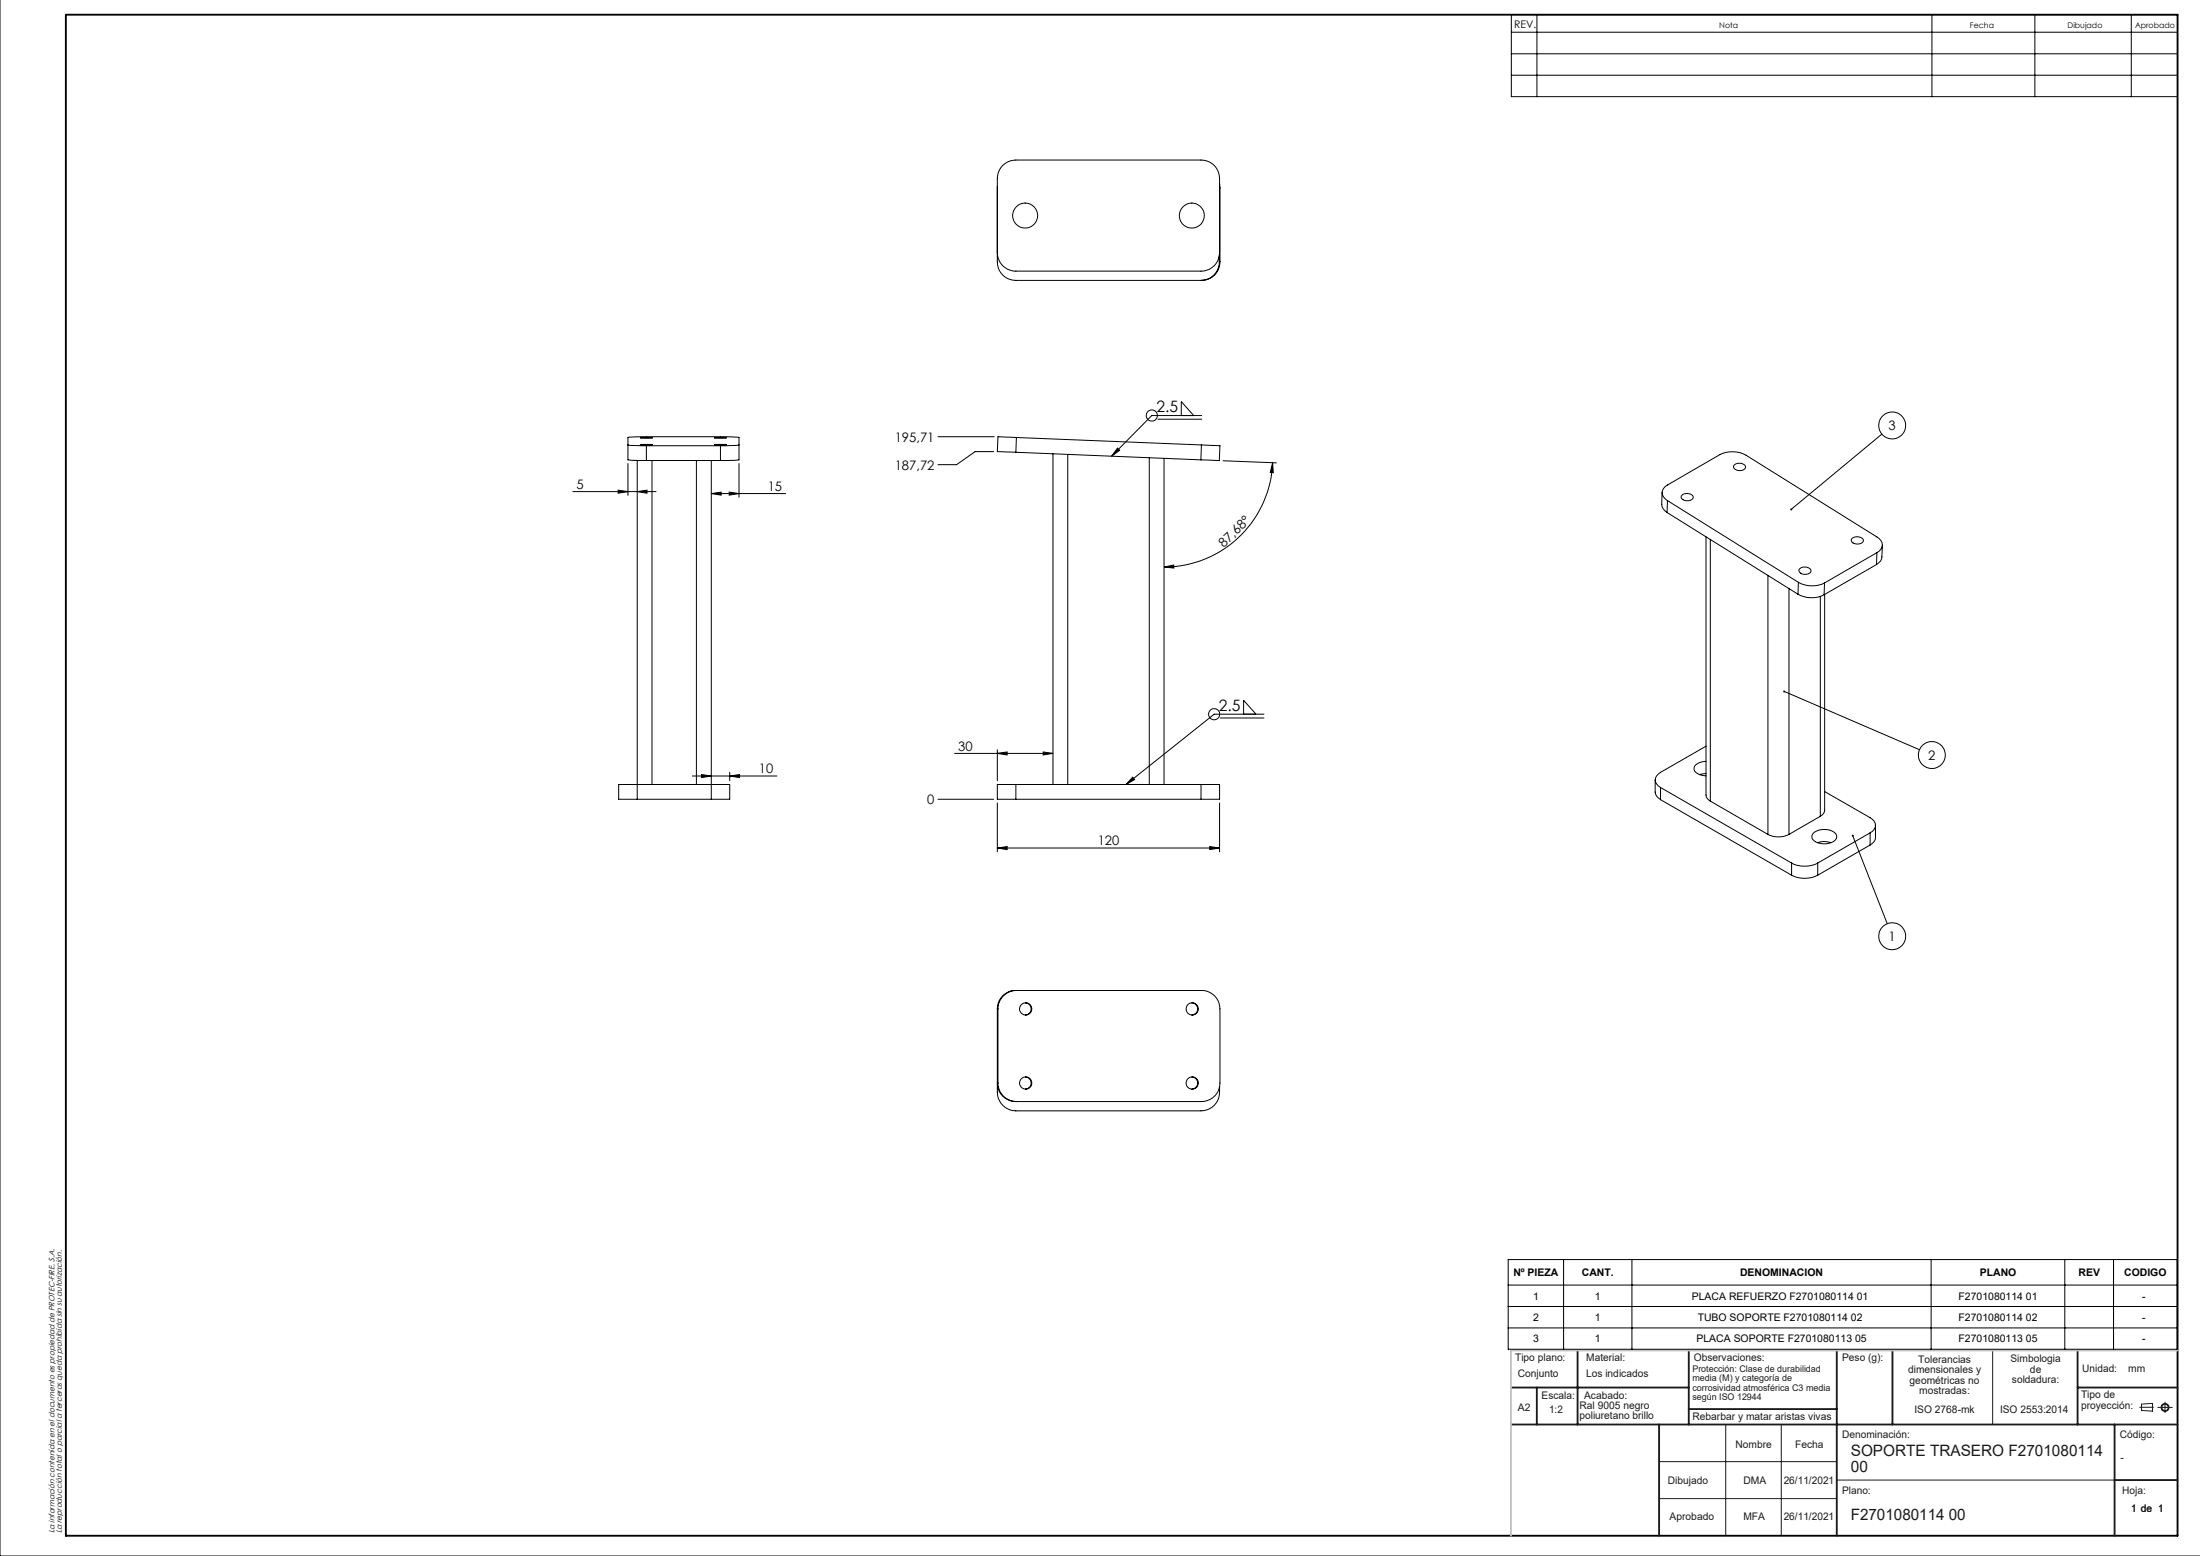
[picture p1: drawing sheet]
<svg xmlns="http://www.w3.org/2000/svg" width="594mm" height="420mm" viewBox="0 0 594 420" stroke-linecap="round" stroke-linejoin="round" font-family="sans-serif">
<g fill="none" stroke="#191924" stroke-width=".27">
<path d="M538 364.5v20M577.7 379.9h3.7M578.2 379l3-.2v2.1l-3-.2zM582.6 379.9h3.9M584.6 378.5v2.8M448 394.5h47.9M465.9 384.5v30M480.9 384.5v30M495.9 399.5h75M448 404.5h47.9"/>
<circle cx="584.6" cy="379.9" r="1.07"/>
<circle cx="584.6" cy="379.9" r=".87"/>
</g>
<g fill="none" stroke="#000" stroke-width=".27">
<path d="M0 0v420h594M408.1 4h179.8v22.1h-179.8zM408.1 8.7h179.8M408.1 14.5h179.8M415 4v22.1M521.6 4v22.1M549.4 4v22.1M575.5 4v22.1M408.1 20.3h179.8M329.3 49.7l.1 1M329.3 50.7h.1M329.4 50.7v20"/>
<path d="M269.3 68.2a5 5 0 0 0 5 5h50a4.9 4.9 0 0 0 5-5v-20a4.9 4.9 0 0 0-5-5h-50a5 5 0 0 0-5 5v22.5a4.9 4.9 0 0 0 5 5h50.1a4.9 4.9 0 0 0 5-5M329.2 70.7a4.9 4.9 0 0 1-5 5M329.2 70.7h.2M329.2 69v1.7M172.9 120h3.3zM172.9 118.2h3.3zM192.9 120h3.3zM192.9 118.2h3.3zM253.3 117.9h15.1M274.4 118.1l-4.9-.2-.2 4 5 .2M274.4 118.1l-.1 4M274.4 118.1l50 2"/>
<path d="M312.7 113.2h11.7M318.9 112.2v-3.8l3.4 3.8M324.4 112.2h-13.4l-10.9 10.9M508.1 117.2l-24.5 20.3M154.7 132.7h22.4M166.9 132.3l2.6 .4-2.6 .4zM169.5 120.1l5 .2M169.5 125.1v8.6M172 124.3v91.4M172 132.7l2.7-.4v.8zM174.5 124.3l-5-.2 .1-6 3.4-.2h23.1l3.4 .2v6l-5 .2M174.5 120.3h20"/>
<path d="M174.5 120.3v4M174.5 124.3h20M176 124.3v87.5M188 124.3v87.5M192.1 133.2h20M192.1 124.3v91.4M192.1 133.2l2.6-.4v.8zM194.5 120.3v4M196.9 132.8l2.6 .4-2.6 .4zM199.5 120.1l-5 .2M199.5 125.1v9.1M268.3 121.9h-5l-5 3.5h-5"/>
<path d="M274.3 122.1l49.9 2M284.3 122.5v89.3M288.3 122.6v89.2M301.7 120.9l.6 .6-2.2 1.6zM310.3 123.6v88.2M314.3 123.7v88.1M324.4 120.1l5 .2-.2 4-5-.2M324.4 120.1l-.2 4M330.2 124.4l14.4 .5M343.6 124.9l.2 2.7-.8-.1zM343.6 124.9a29.4 29.4 0 0 1-29.3 28.2M448.8 132.9l-.1 3.2a2.6 2.6 0 0 0 1.4 2.2"/>
<path d="M450.1 138.3l35.4 22.1M450.2 135.1a2.26 2.26 0 0 1-1.4-2.1 2.26 2.26 0 0 1 1.5-2.1l14.1-8.2a7.7 7.7 0 0 1 7.1 .2l35.3 22a2.25 2.25 0 0 1 1.4 2.2 2.25 2.25 0 0 1-1.4 2.1M450.2 135.1l35.4 22.1M450.2 135.1l-.1 3.2M454.1 133.6a2.21 2.21 0 0 1 3 .3 1.31 1.31 0 0 1-1.8 1.3 1.33 1.33 0 0 1-1.4-1.2zM468.3 125.5a1.91 1.91 0 0 1 3 .6 1.89 1.89 0 0 1-3.3 0zM314.3 153.1l2.6-.6v.8zM460.6 144.9v69.7a2.06 2.06 0 0 0 1.2 1.6M461.8 145.6v70.6M477.3 155.3v69.9M483 158.9v66.3M485.6 157.2a7.6 7.6 0 0 0 7 .2"/>
<path d="M485.6 157.2l-.1 3.2M485.9 153.5a1.95 1.95 0 0 1 3.1 .6 1.89 1.89 0 0 1-3.3 0zM492.6 157.4l-.1 3.1M500.1 145.3a1.98 1.98 0 0 1 3 .7 1.94 1.94 0 0 1-3.2 0zM506.7 152.4l-14.2 8.1M506.8 149.2l-14.2 8.2M506.8 149.2l-.1 3.2M508.2 147.2l-.1 3.1a2.43 2.43 0 0 1-1.4 2.1M485.5 160.4a7.5 7.5 0 0 0 7 .1M491.5 161v59.3M492.7 160.5v58.2a1.87 1.87 0 0 1-1.2 1.6M329.5 193.8h11.8"/>
<path d="M335.8 192.8v-3.8l3.3 3.8M341.3 192.8h-13.5l-23.8 19M481.8 186.6l36.5 15.8M172 215.7h-5v-3.9h30v3.9h-4.9M172 215.7h20.1M186.9 209.5h22.9M189.4 209.1l2.7 .4-2.7 .4zM197 208.5v2.2M197 209.5l2.7-.4v.8zM253.3 215.7h15M257.7 203.4h26.6M269.3 202.4v8.3"/>
<path d="M269.3 216.7v13.2M269.3 203.4l2.6-.4v.8zM274.3 211.8h-5v3.9h5M274.3 215.7h50M274.3 211.8v3.9M274.3 211.8h50M281.7 203l2.6 .4-2.6 .4zM305.8 209.8l.6 .6-2.4 1.4zM324.3 211.8h5v3.9h-5M324.3 211.8v3.9M329.3 216.7v13.2M446.9 210.5v3.3a2.63 2.63 0 0 0 1.4 2"/>
<path d="M448.3 212.6l35.4 20.4M448.3 212.6v3.2M448.3 215.8l35.4 20.4M460.6 201.4l-12.3 7.1a2.17 2.17 0 0 0-1.4 2 2.17 2.17 0 0 0 1.4 2.1M460.6 205.5a3.3 3.3 0 0 0-3.2 1.7 2.19 2.19 0 0 0 2.3 2.1l.9 .1M460.6 208.8l-1.7 .3M461.8 216.2l15.5 9M492.7 213.7l12.2 7a2.17 2.17 0 0 1 1.5 2.1 2.17 2.17 0 0 1-1.5 2M269.3 228.9l2.6-.4v.8zM269.3 228.9h60M326.6 228.5l2.7 .4-2.7 .4zM477.3 225.2a6.4 6.4 0 0 0 5.7 0"/>
<path d="M483.7 233a7.8 7.8 0 0 0 7.1 0M483.7 236.2a7.8 7.8 0 0 0 7.1 0M483.7 233v3.2M489.8 224.7a4.5 4.5 0 0 1 6.1 .7 2.04 2.04 0 0 1-2.1 2.2 3.8 3.8 0 0 1-4.6-1.6l.2-.9zM490.7 227.5l.3-.1a5.3 5.3 0 0 1 3.4 .1M490.8 233v3.2M491.5 220.3l-8.5 4.9M500.2 225.6l9.4 23.7M504.9 224.8l-14.1 8.2M504.9 224.8v3.3M504.9 228.1l-14.1 8.1M506.4 222.8v3.2a2.43 2.43 0 0 1-1.5 2.1"/>
<path d="M269.3 272.3a4.9 4.9 0 0 1 5-4.9h50.1a4.9 4.9 0 0 1 5 4.9v20a5 5 0 0 1-5 5h-50.1a5 5 0 0 1-5-5M269.3 272.3v20M269.3 272.3h.2M269.5 272.3v20M274.4 267.4a4.9 4.9 0 0 0-4.9 4.9M276.9 270.7a1.64 1.64 0 0 1 1.5 1.6 1.64 1.64 0 0 1-1.5 1.7M321.8 270.7a1.64 1.64 0 0 1 1.6 1.6 1.64 1.64 0 0 1-1.6 1.7M269.3 292.7a6.2 6.2 0 0 0 1.5 5.7 5.2 5.2 0 0 0 3.5 1.4h50a5 5 0 0 0 5-5v-1.5M269.3 292.3h.2M269.5 292.3a5 5 0 0 0 4.9 5M276.9 290.7a1.66 1.66 0 0 1 1.5 1.6 1.66 1.66 0 0 1-1.5 1.7M321.8 290.7a1.66 1.66 0 0 1 1.6 1.6 1.66 1.66 0 0 1-1.6 1.7"/>
<path d="M407.2 340h180.6v24.2h-180.6zM422.2 340v24.2M440.6 340v24.2M521.4 340v24.2M557.5 340v24.2M570.7 340v24.2M407.2 346.9h180.6M407.2 352.7h180.6M407.2 358.4h180.6"/>
<circle cx="276.8" cy="58.2" r="3.4"/>
<circle cx="321.8" cy="58.2" r="3.4"/>
<circle cx="311" cy="112.2" r="1.51"/>
<circle cx="510.9" cy="114.8" r="3.6"/>
<circle cx="327.8" cy="192.8" r="1.51"/>
<circle cx="521.6" cy="203.8" r="3.6"/>
<circle cx="510.9" cy="252.7" r="3.6"/>
<circle cx="276.9" cy="272.3" r="1.65"/>
<circle cx="321.9" cy="272.3" r="1.66"/>
<circle cx="276.9" cy="292.3" r="1.65"/>
<circle cx="321.9" cy="292.3" r="1.66"/>
</g>
<path d="M17.8 4h570.1v410.5h-570.1z" fill="none" stroke="#000" stroke-width=".5"/>
<g fill="none" stroke="#191924" stroke-width=".5">
<path d="M408 374.5h48M414.9 374.5v10M425.9 364.5v20M456 364.5v20M495.9 364.5v50M511 364.5v20M561 364.5v20M561 374.5h26.9M408 384.5h179.9M448 384.5v30M456 380.3h39.9M570.9 399.5h17"/>
<path d="M570.9 384.5v30"/>
</g>
<path d="M587.9 364.5h-179.9v50" fill="none" stroke="#c0c0c0" stroke-width=".5"/>
<g fill="#000">
<path d="M166.9 132.3l2.6 .4-2.6 .4zM172 132.7l2.7-.4v.8z"/>
<path d="M301.7 120.9l.6 .6-2.2 1.6zM305.8 209.8l.6 .6-2.4 1.4z"/>
<path d="M314.3 153.1l2.6-.6v.8zM343.6 124.9l.2 2.7-.8-.1z"/>
<path d="M189.4 209.1l2.7 .4-2.7 .4zM197 209.5l2.7-.4v.8zM192.1 133.2l2.6-.4v.8zM196.9 132.8l2.6 .4-2.6 .4z"/>
<path d="M281.7 203l2.6 .4-2.6 .4zM269.3 203.4l2.6-.4v.8z"/>
<path d="M269.3 228.9l2.6-.4v.8zM326.6 228.5l2.7 .4-2.7 .4zM483.5 137.3l-.1 .3 .2-.1-.2 .2a.28 .28 0 0 0 .4 0 .28 .28 0 0 0 .1-.3 .28 .28 0 0 0-.4-.1zM481.6 186.4l-.1 .1 .3 .1-.3-.1a.28 .28 0 0 0 .2 .4 .28 .28 0 0 0 .3-.3 .28 .28 0 0 0-.4-.2zM500 225.4a.27 .27 0 0 0 .2 .4 .27 .27 0 0 0 .3-.2 .27 .27 0 0 0-.3-.3v.3v-.3z"/>
</g>
<g font-size="4.2">
<text x="312.3" y="111.2">2.5</text>
<text x="329.1" y="191.8">2.5</text>
</g>
<g font-size="4.2" fill="#191924">
<text x="499.7" y="393.1">SOPORTE TRASERO F2701080114</text>
<text x="499.7" y="397.3">00</text>
<text x="499.7" y="410.3">F2701080114 00</text>
</g>
<g font-size="3.5">
<text x="241.6" y="119.2">195,71</text>
<text x="509.9" y="116.1">3</text>
<text x="155.6" y="131.9">5</text>
<text x="241.6" y="126.8">187,72</text>
<text x="207.3" y="132.5">15</text>
<text x="330.4" y="147.8" transform="rotate(-44 330.4 147.8)">87,68°</text>
<text x="258.7" y="202.6">30</text>
<text x="204.9" y="208.7">10</text>
<text x="520.6" y="205.1">2</text>
<text x="250.4" y="217.1">0</text>
<text x="296.4" y="228.1">120</text>
<text x="509.9" y="254">1</text>
</g>
<g font-size="2.8">
<text x="408.8" y="7.5">REV.</text>
<text x="408.6" y="344.5">Nº PIEZA</text>
<text x="427.1" y="344.5">CANT.</text>
<text x="469.8" y="344.5">DENOMINACION</text>
<text x="534.5" y="344.5">PLANO</text>
<text x="561.2" y="344.5">REV</text>
<text x="573.5" y="344.5">CODIGO</text>
<text x="413.9" y="350.8">1</text>
<text x="430.6" y="350.8">1</text>
<text x="456.8" y="350.8">PLACA REFUERZO F2701080114 01</text>
<text x="528.8" y="350.8">F2701080114 01</text>
<text x="578.4" y="350.8">-</text>
<text x="413.9" y="356.6">2</text>
<text x="430.6" y="356.6">1</text>
<text x="458.4" y="356.6">TUBO SOPORTE F2701080114 02</text>
<text x="528.8" y="356.6">F2701080114 02</text>
<text x="578.4" y="356.6">-</text>
<text x="413.9" y="362.3">3</text>
<text x="430.6" y="362.3">1</text>
<text x="458.1" y="362.3">PLACA SOPORTE F2701080113 05</text>
<text x="528.8" y="362.3">F2701080113 05</text>
<text x="578.4" y="362.3">-</text>
</g>
<g font-size="2.8" fill="#191924">
<text x="409.1" y="367.4">Tipo plano:</text>
<text x="409.8" y="371.6">Conjunto</text>
<text x="428.2" y="371.6">Los indicados</text>
<text x="428.3" y="367.4">Material:</text>
<text x="457.3" y="367.4">Observaciones:</text>
<text x="497.4" y="367.4">Peso (g):</text>
<text x="515.2" y="370.6">dimensionales y</text>
<text x="517.9" y="367.8">Tolerancias</text>
<text x="542.8" y="367.7">Simbologia</text>
<text x="548.1" y="370.5">de</text>
<text x="562.2" y="370.2">Unidad:</text>
<text x="574.6" y="370.2">mm</text>
<text x="416.2" y="377.5">Escala:</text>
<text x="427.7" y="377.5">Acabado:</text>
<text x="515.6" y="373.5">geométricas no</text>
<text x="518.2" y="376.3">mostradas:</text>
<text x="543.2" y="373.3">soldadura:</text>
<text x="561.9" y="377.5">Tipo de</text>
<text x="409.8" y="380.9">A2</text>
<text x="418.3" y="381.5">1:2</text>
<text x="426.5" y="380.3">Ral 9005 negro</text>
<text x="426.5" y="383.2">poliuretano brillo</text>
<text x="456.9" y="383.2">Rebarbar y matar aristas vivas</text>
<text x="516.9" y="381.5">ISO 2768-mk</text>
<text x="540" y="381.5">ISO 2553:2014</text>
<text x="561.9" y="380.3">proyección:</text>
<text x="497.4" y="388.1">Denominación:</text>
<text x="572.4" y="388.1">Código:</text>
<text x="468.6" y="390.8">Nombre</text>
<text x="484.7" y="390.8">Fecha</text>
<text x="572.6" y="394.4">-</text>
<text x="450.3" y="400.5">Dibujado</text>
<text x="470.7" y="400.5">DMA</text>
<text x="481.6" y="400.5">26/11/2021</text>
<text x="497.4" y="403.3">Plano:</text>
<text x="573" y="403.3">Hoja:</text>
<text x="450.8" y="410.3">Aprobado</text>
<text x="470.7" y="410.3">MFA</text>
<text x="481.6" y="410.3">26/11/2021</text>
<text x="575.4" y="408.1">1 de 1</text>
</g>
<g font-size="2.5" fill="#191924">
<text x="456.9" y="370.4">Protección: Clase de durabilidad</text>
<text x="456.9" y="372.9">media (M) y categoría de</text>
<text x="456.9" y="375.3">corrosividad atmosférica C3 media</text>
<text x="456.9" y="377.8">según ISO 12944</text>
</g>
<g font-size="2.1">
<text x="464.2" y="7.5">Nota</text>
<text x="531.9" y="7.5">Fecha</text>
<text x="558.2" y="7.5">Dibujado</text>
<text x="576.5" y="7.5">Aprobado</text>
<text x="14.7" y="413.9" transform="rotate(-90 14.7 413.9)">La información contenida en el documento es propiedad de PROTEC-FIRE, S.A.</text>
<text x="16.7" y="413.9" transform="rotate(-90 16.7 413.9)">La reproducción total o parcial a terceros queda prohibida sin su autorización.</text>
</g>
</svg>
